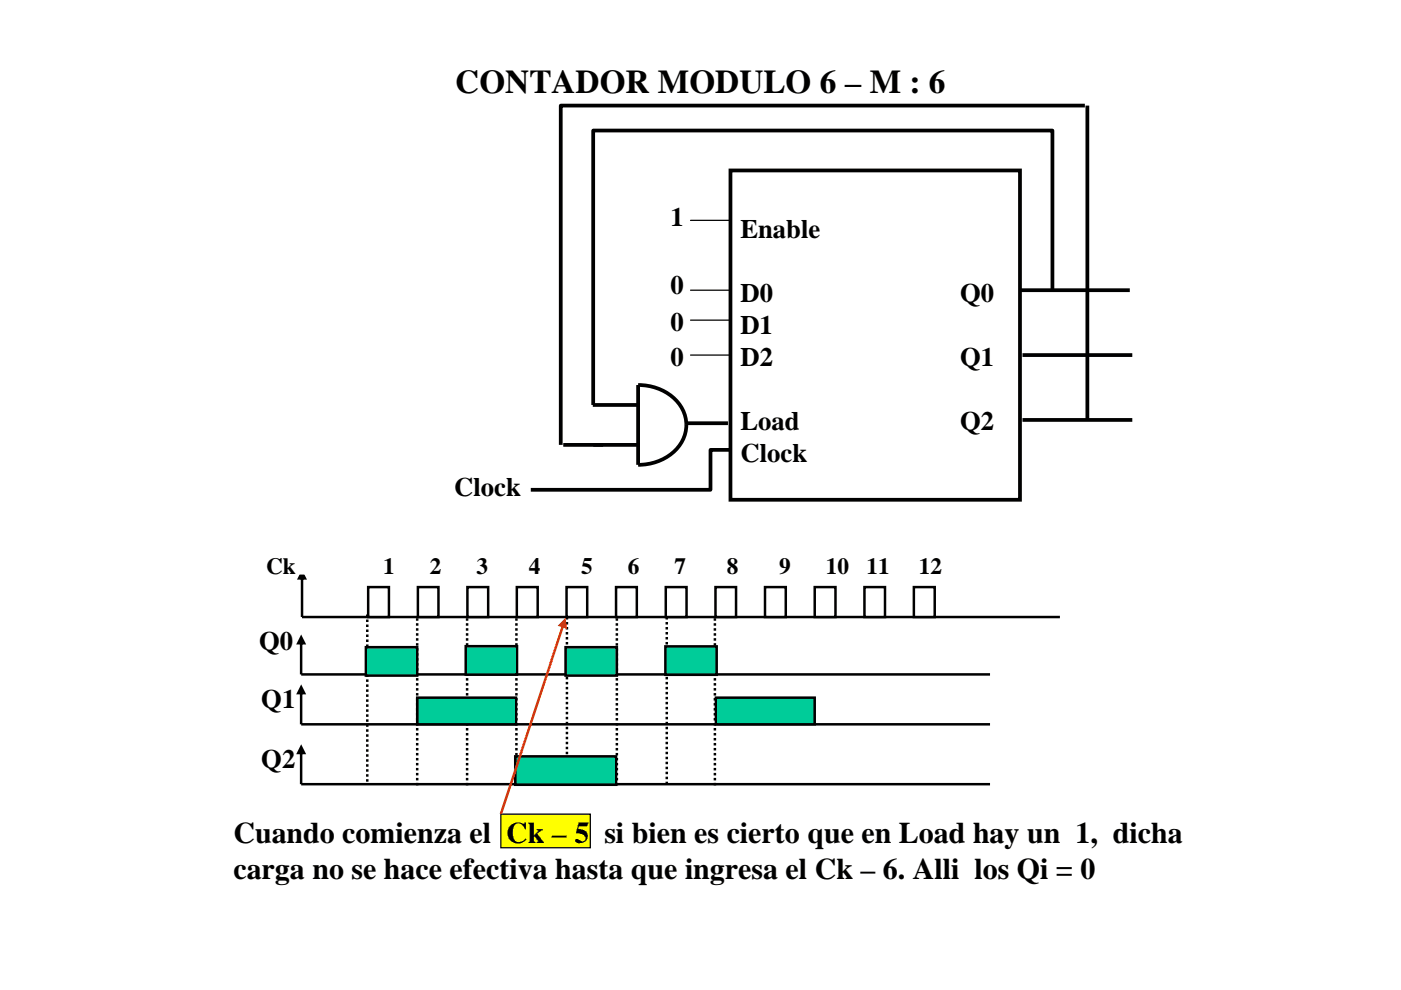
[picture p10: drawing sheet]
<svg xmlns="http://www.w3.org/2000/svg" width="297mm" height="210mm" viewBox="0 0 297 210" stroke-linecap="round" stroke-linejoin="round" font-family="sans-serif">
<path d="M106.2 172.7h19v7.1h-19z" fill="#ff0"/>
<path d="M106.2 172.7h19v7.1h-19z" fill="none" stroke="#000" stroke-width=".26"/>
<path d="M154.9 36.2h61.4v69.8h-61.4z" fill="#fff"/>
<path d="M154.9 36.2h61.4v69.8h-61.4z" fill="none" stroke="#000" stroke-width=".79"/>
<path d="M157 38.3h57.1v61.1h-57.1z" fill="#fff"/>
<path d="M230 22.4h-111.1v72M230.5 22.4v66.7M216.3 61.6h23.2M216.8 75.3h23.3M223.1 61.6v-33.9h-97.3v58.2M119.4 94.4h15.9M125.7 85.9h9.5M135.3 81.7a10.1 10.1 0 0 1 9.9 6.3 8 8 0 0 1-5.1 9.6 11.9 11.9 0 0 1-4.8 1zM145.5 89.8h8.8M154.9 95.4h-4.3v8.5h-38.1M216.8 89.1h23.3" fill="none" stroke="#000" stroke-width=".79" stroke-linecap="butt"/>
<path d="M146.4 46.7h8.5M146.4 61.6h8.5M146.4 67.9h8.5M146.4 75.3h8.5" fill="none" stroke="#000" stroke-width=".26"/>
<path d="M63.8 122.6h.5v8.3h-.5zM64 120.8l1.1 2.1h-2.1z" fill="#000"/>
<path d="M64 130.9h160.7" fill="none" stroke="#000" stroke-width=".53"/>
<path d="M78.1 124.5h4.4v6.4h-4.4z" fill="#fff"/>
<path d="M78.1 124.5h4.4v6.4h-4.4z" fill="none" stroke="#000" stroke-width=".53"/>
<path d="M88.6 124.5h4.4v6.4h-4.4z" fill="#fff"/>
<path d="M88.6 124.5h4.4v6.4h-4.4z" fill="none" stroke="#000" stroke-width=".53"/>
<path d="M99.1 124.5h4.4v6.4h-4.4z" fill="#fff"/>
<path d="M99.1 124.5h4.4v6.4h-4.4z" fill="none" stroke="#000" stroke-width=".53"/>
<path d="M109.6 124.5h4.4v6.4h-4.4z" fill="#fff"/>
<path d="M109.6 124.5h4.4v6.4h-4.4z" fill="none" stroke="#000" stroke-width=".53"/>
<path d="M120.1 124.5h4.4v6.4h-4.4z" fill="#fff"/>
<path d="M120.1 124.5h4.4v6.4h-4.4z" fill="none" stroke="#000" stroke-width=".53"/>
<path d="M130.6 124.5h4.4v6.4h-4.4z" fill="#fff"/>
<path d="M130.6 124.5h4.4v6.4h-4.4z" fill="none" stroke="#000" stroke-width=".53"/>
<path d="M141.2 124.5h4.4v6.4h-4.4z" fill="#fff"/>
<path d="M141.2 124.5h4.4v6.4h-4.4z" fill="none" stroke="#000" stroke-width=".53"/>
<path d="M151.7 124.5h4.4v6.4h-4.4z" fill="#fff"/>
<path d="M151.7 124.5h4.4v6.4h-4.4z" fill="none" stroke="#000" stroke-width=".53"/>
<path d="M162.2 124.5h4.4v6.4h-4.4z" fill="#fff"/>
<path d="M162.2 124.5h4.4v6.4h-4.4z" fill="none" stroke="#000" stroke-width=".53"/>
<path d="M172.7 124.5h4.4v6.4h-4.4z" fill="#fff"/>
<path d="M172.7 124.5h4.4v6.4h-4.4z" fill="none" stroke="#000" stroke-width=".53"/>
<path d="M183.3 124.5h4.3v6.4h-4.3z" fill="#fff"/>
<path d="M183.3 124.5h4.3v6.4h-4.3z" fill="none" stroke="#000" stroke-width=".53"/>
<path d="M193.8 124.5h4.4v6.4h-4.4z" fill="#fff"/>
<path d="M193.8 124.5h4.4v6.4h-4.4z" fill="none" stroke="#000" stroke-width=".53"/>
<path d="M51.2 115.5h173v6.1h-173z" fill="#fff"/>
<path d="M51.2 115.5h173v6.1h-173z" fill="none" stroke="#fff" stroke-width=".53"/>
<g fill="#000">
<path d="M63.6 136.3h.5v6.7h-.5zM63.9 134.6l1 2.1h-2.1z"/>
<path d="M63.6 146.9h.5v6.7h-.5zM63.9 145.2l1 2.1h-2.1z"/>
<path d="M63.6 159.6h.5v6.7h-.5zM63.9 157.9l1 2.1h-2.1z"/>
</g>
<path d="M63.9 143h146M63.9 153.6h146M63.9 166.3h146" fill="none" stroke="#000" stroke-width=".53"/>
<path d="M77.9 130.3v36M88.5 131.1v36M99 131.1v36M109.5 131.1v36M120.2 130.9v36M130.8 131.1v36M141.4 130.9v36M151.6 131.1v36" fill="none" stroke="#000" stroke-width=".53" stroke-dasharray=".5 .5" stroke-linecap="butt"/>
<path d="M77.6 137.3h10.9v6h-10.9z" fill="#0c9"/>
<path d="M77.6 137.3h10.9v6h-10.9z" fill="none" stroke="#000" stroke-width=".53"/>
<path d="M98.7 137.1h10.9v6h-10.9z" fill="#0c9"/>
<path d="M98.7 137.1h10.9v6h-10.9z" fill="none" stroke="#000" stroke-width=".53"/>
<path d="M119.9 137.3h10.9v6h-10.9z" fill="#0c9"/>
<path d="M119.9 137.3h10.9v6h-10.9z" fill="none" stroke="#000" stroke-width=".53"/>
<path d="M141.1 137.1h10.9v6h-10.9z" fill="#0c9"/>
<path d="M141.1 137.1h10.9v6h-10.9z" fill="none" stroke="#000" stroke-width=".53"/>
<path d="M88.5 148h20.9v5.6h-20.9z" fill="#0c9"/>
<path d="M88.5 148h20.9v5.6h-20.9z" fill="none" stroke="#000" stroke-width=".53"/>
<path d="M151.8 148h20.9v5.6h-20.9z" fill="#0c9"/>
<path d="M151.8 148h20.9v5.6h-20.9z" fill="none" stroke="#000" stroke-width=".53"/>
<path d="M109.2 160.4h21.4v6.1h-21.4z" fill="#0c9"/>
<path d="M109.2 160.4h21.4v6.1h-21.4z" fill="none" stroke="#000" stroke-width=".53"/>
<path d="M119.1 132.7l.5 .1-13.2 40-.5-.2zM119.9 131l.3 2.4-2-.7z" fill="#f30"/>
<text font-size="7" x="96.5" y="19.7">CONTADOR MODULO 6 – M : 6</text>
<g font-size="6.3">
<text x="49.5" y="178.8">Cuando comienza el Ck – 5 si bien es cierto que en Load hay un 1, dicha</text>
<text x="49.5" y="186.4">carga no se hace efectiva hasta que ingresa el Ck – 6. Alli los Qi = 0</text>
</g>
<g font-size="5.7">
<text x="142.2" y="48">1</text>
<text x="157" y="50.5">Enable</text>
<text x="142.2" y="62.3">0</text>
<text x="157" y="64.1">D0</text>
<text x="203.6" y="64.1">Q0</text>
<text x="142.2" y="70.2">0</text>
<text x="157" y="70.9">D1</text>
<text x="142.2" y="77.6">0</text>
<text x="157" y="77.7">D2</text>
<text x="203.6" y="77.7">Q1</text>
<text x="157" y="91.3">Load</text>
<text x="203.6" y="91.3">Q2</text>
<text x="157" y="98.1">Clock</text>
<text x="96.3" y="105.1">Clock</text>
<text x="54.9" y="137.9">Q0</text>
<text x="55.4" y="150.2">Q1</text>
<text x="55.4" y="162.9">Q2</text>
</g>
<g font-size="4.9">
<text x="56.4" y="121.8">Ck</text>
<text x="81.3" y="121.8">1</text>
<text x="91.1" y="121.8">2</text>
<text x="101" y="121.8">3</text>
<text x="112.1" y="121.8">4</text>
<text x="123.2" y="121.8">5</text>
<text x="133.1" y="121.8">6</text>
<text x="143" y="121.8">7</text>
<text x="154.1" y="121.8">8</text>
<text x="165.2" y="121.8">9</text>
<text x="175.1" y="121.8">10</text>
<text x="183.7" y="121.8">11</text>
<text x="194.8" y="121.8">12</text>
</g>
</svg>
